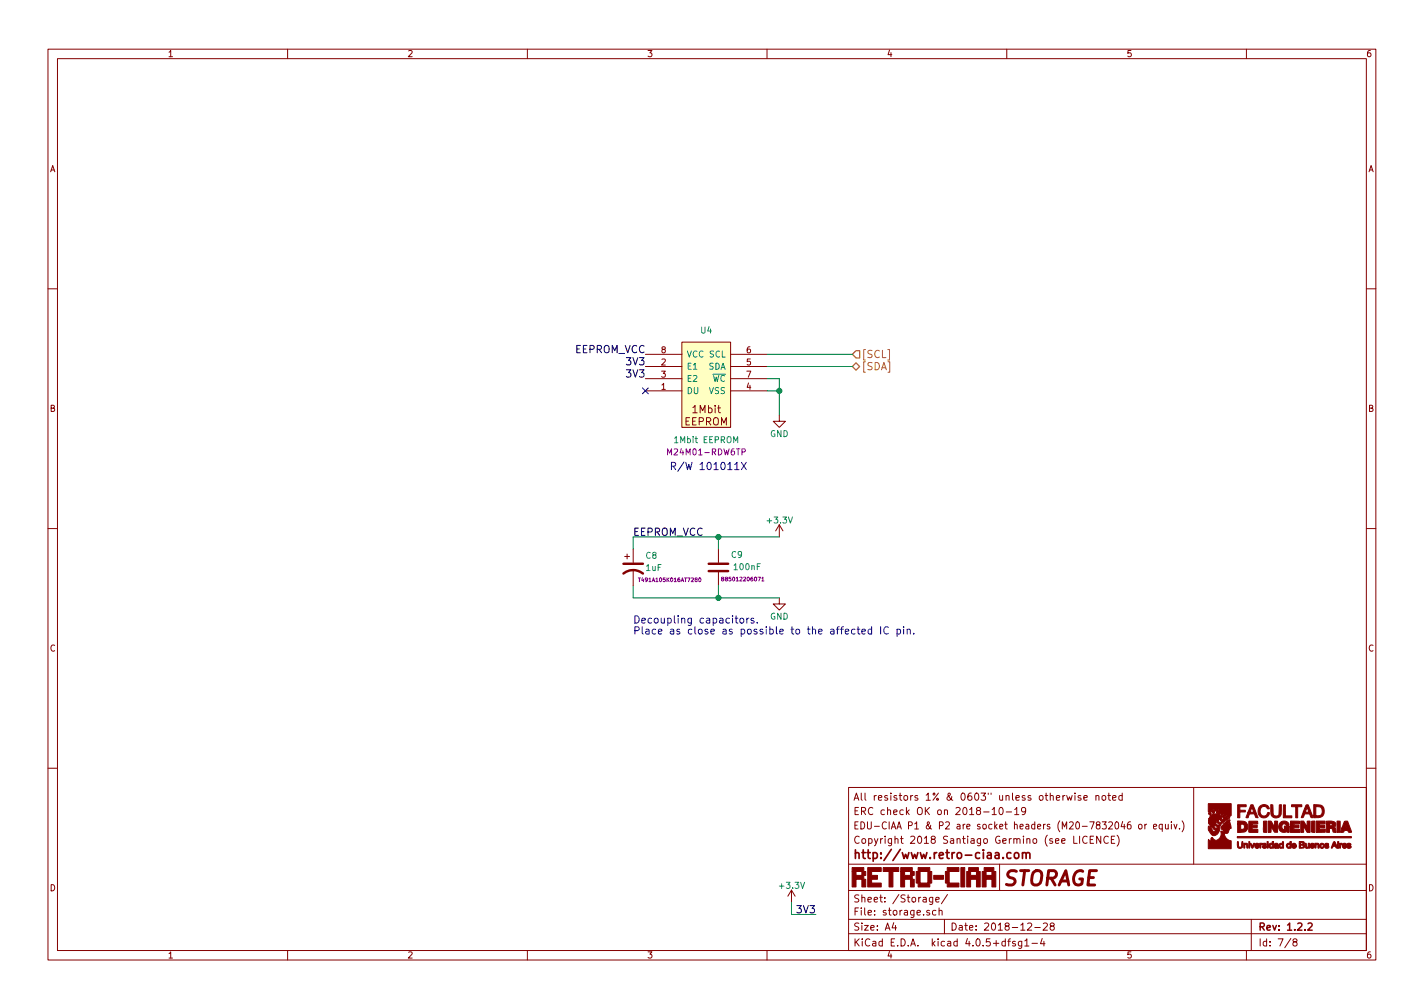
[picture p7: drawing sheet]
EESchema Schematic File Version 2
LIBS:power
LIBS:device
LIBS:transistors
LIBS:conn
LIBS:linear
LIBS:regul
LIBS:74xx
LIBS:cmos4000
LIBS:adc-dac
LIBS:memory
LIBS:xilinx
LIBS:microcontrollers
LIBS:dsp
LIBS:microchip
LIBS:analog_switches
LIBS:motorola
LIBS:texas
LIBS:intel
LIBS:audio
LIBS:interface
LIBS:digital-audio
LIBS:philips
LIBS:display
LIBS:cypress
LIBS:siliconi
LIBS:opto
LIBS:atmel
LIBS:contrib
LIBS:valves
LIBS:retro-ciaa
LIBS:retro-ciaa-cache
EELAYER 25 0
EELAYER END
$Descr A4 11693 8268
encoding utf-8
Sheet 7 8
Title "STORAGE"
Date "2018-12-28"
Rev "1.2.2"
Comp "http://www.retro-ciaa.com"
Comment1 "All resistors 1% & 0603\" unless otherwise noted"
Comment2 "ERC check OK on 2018-10-19"
Comment3 "EDU-CIAA P1 & P2 are socket headers (M20-7832046 or equiv.)"
Comment4 "Copyright 2018 Santiago Germino (see LICENCE)"
$EndDescr
$Comp
L M24M01-R U4
U 1 1
P 5800 3100
F 0 "U4" H 5800 3500 50  0000 C CNN
F 1 "1Mbit EEPROM" H 5800 2600 50  0000 C CNN
F 2 "Housings_SSOP:TSSOP-8_4.4x3mm_Pitch0.65mm" H 5800 2400 50  0001 C CNN
F 3 "M24M01-RDW6TP" H 5800 2500 50  0000 C CNN
	1    5800 3100
	1    0    0    -1  
$EndComp
Text Notes 5500 3850 0    60   ~ 0
R/W 101011X
Text Label 5300 3100 2    60   ~ 0
3V3
Text Label 5300 3000 2    60   ~ 0
3V3
$Comp
L C C9
U 1 1
P 5900 4650
F 0 "C9" H 5700 4550 50  0000 L CNN
F 1 "100nF" H 5550 4650 50  0000 L CNN
F 2 "Capacitors_SMD:C_0603" H 5900 4650 31  0001 C CNN
F 3 "885012206071" H 5700 4750 31  0000 C CNN
	1    5900 4650
	-1   0    0    1   
$EndComp
$Comp
L +3.3V #PWR073
U 1 1
P 6400 4400
F 0 "#PWR073" H 6400 4250 50  0001 C CNN
F 1 "+3.3V" H 6400 4540 50  0000 C CNN
F 2 "" H 6400 4400 50  0000 C CNN
F 3 "" H 6400 4400 50  0000 C CNN
	1    6400 4400
	1    0    0    -1  
$EndComp
$Comp
L GND #PWR074
U 1 1
P 6400 4900
F 0 "#PWR074" H 6400 4650 50  0001 C CNN
F 1 "GND" H 6400 4750 50  0000 C CNN
F 2 "" H 6400 4900 50  0000 C CNN
F 3 "" H 6400 4900 50  0000 C CNN
	1    6400 4900
	1    0    0    -1  
$EndComp
$Comp
L CP1 C8
U 1 1
P 5200 4650
F 0 "C8" H 5300 4750 50  0000 L CNN
F 1 "1uF" H 5300 4650 50  0000 L CNN
F 2 "Capacitors_Tantalum_SMD:CP_Tantalum_Case-A_EIA-3216-18_Reflow" H 5200 4650 31  0001 C CNN
F 3 "T491A105K016AT7280" H 5500 4550 31  0000 C CNN
	1    5200 4650
	1    0    0    -1  
$EndComp
Text Label 5200 4400 0    60   ~ 0
EEPROM_VCC
Text Label 5300 2900 2    60   ~ 0
EEPROM_VCC
Wire Wire Line
	5200 4400 6400 4400
Wire Wire Line
	5200 4400 5200 4500
Wire Wire Line
	5200 4900 6400 4900
Wire Wire Line
	5200 4900 5200 4800
Wire Wire Line
	5900 4800 5900 4900
Connection ~ 5900 4900
Wire Wire Line
	5900 4400 5900 4500
Connection ~ 5900 4400
Text HLabel 7000 2900 2    60   Input ~ 0
[SCL]
Text HLabel 7000 3000 2    60   BiDi ~ 0
[SDA]
Wire Wire Line
	6300 2900 7000 2900
Wire Wire Line
	7000 3000 6300 3000
Text Label 6700 7500 2    60   ~ 0
3V3
$Comp
L +3.3V #PWR075
U 1 1
P 6500 7400
F 0 "#PWR075" H 6500 7250 50  0001 C CNN
F 1 "+3.3V" H 6500 7540 50  0000 C CNN
F 2 "" H 6500 7400 50  0000 C CNN
F 3 "" H 6500 7400 50  0000 C CNN
	1    6500 7400
	1    0    0    -1  
$EndComp
Wire Wire Line
	6500 7400 6500 7500
Wire Wire Line
	6500 7500 6700 7500
Text Notes 5200 5200 0    60   ~ 0
Decoupling capacitors. \nPlace as close as possible to the affected IC pin.
NoConn ~ 5300 3200
$Comp
L GND #PWR076
U 1 1
P 6400 3400
F 0 "#PWR076" H 6400 3150 50  0001 C CNN
F 1 "GND" H 6400 3250 50  0000 C CNN
F 2 "" H 6400 3400 50  0000 C CNN
F 3 "" H 6400 3400 50  0000 C CNN
	1    6400 3400
	1    0    0    -1  
$EndComp
Wire Wire Line
	6300 3100 6400 3100
Wire Wire Line
	6400 3100 6400 3400
Wire Wire Line
	6300 3200 6400 3200
Connection ~ 6400 3200
$EndSCHEMATC
